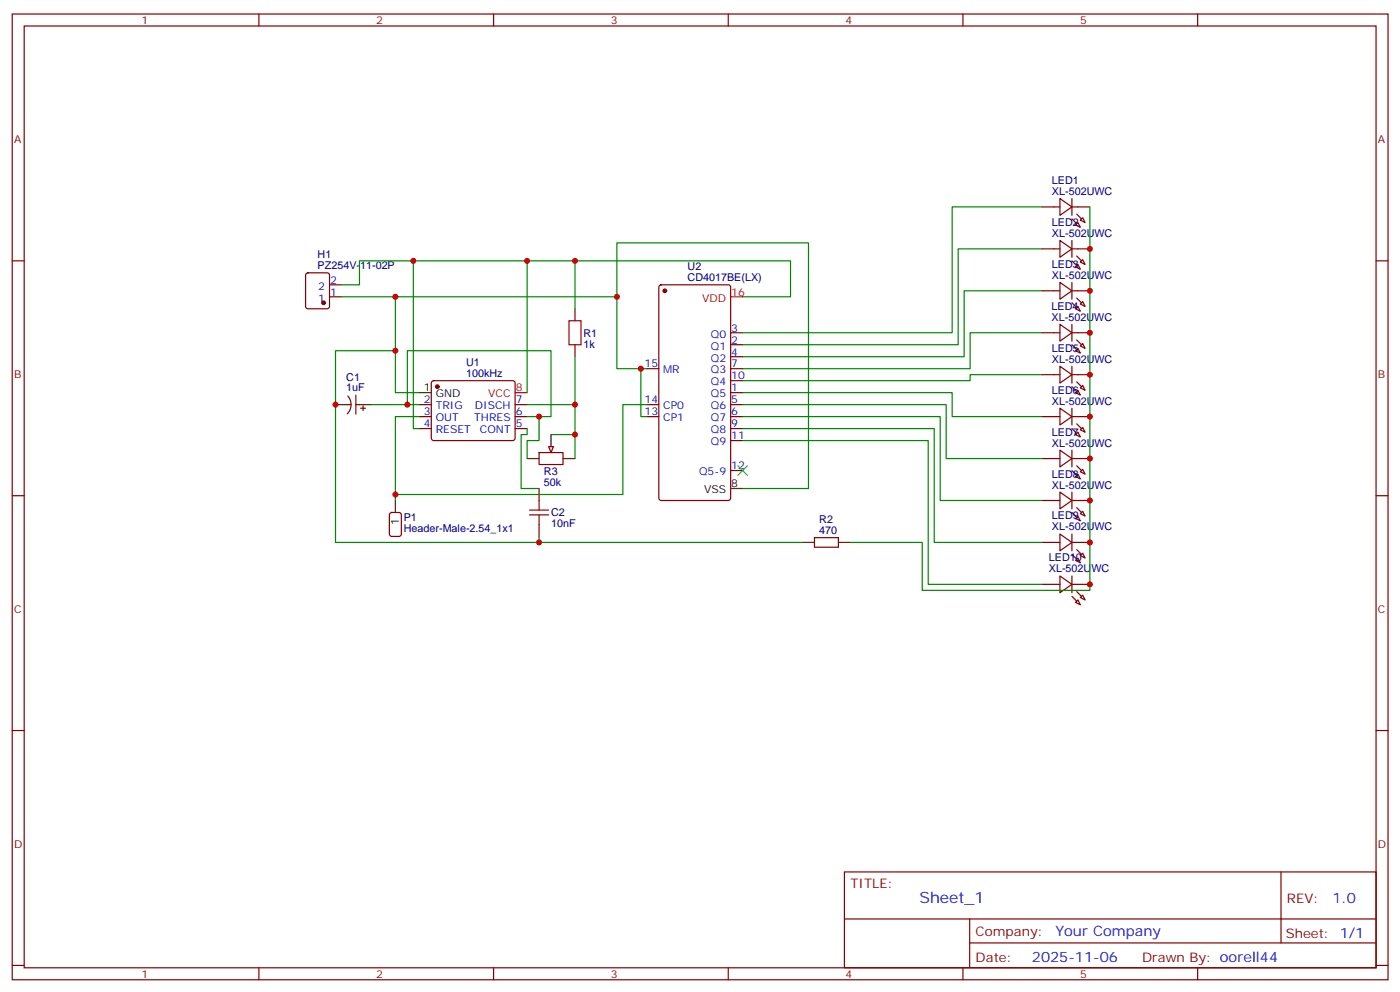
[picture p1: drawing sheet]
<svg xmlns="http://www.w3.org/2000/svg" width="412mm" height="292mm" viewBox="0 0 412 292" stroke-linecap="round" stroke-linejoin="round" font-family="sans-serif">
<g fill="none" stroke="#870000" stroke-width=".35">
<path d="M3.6 4.1h405.3v284.4h-405.3zM7.1 7.7h398.3v277.2h-398.3zM76.3 4.1v3.6M145.4 4.1v3.6M214.6 4.1v3.6M283.7 4.1v3.6M352.8 4.1v3.6M3.6 76.8h3.5M405.4 76.8h3.5M90.3 80.5l.4-.2h5.7l.6 .5 .1 9.4-.5 .7h-5.9l-.6-.5-.1-9.4zM97.1 87.4h3.5M97.1 83.9h3.5"/>
<path d="M169.4 90.9v3.5M194.3 84.1l.5-.2h19.8l.6 .4 .1 62.3-.5 .7-20 .1-.6-.5-.1-62.3zM215.3 98h3.5M102.4 119.1h1M102.5 116.6a3.8 3.8 0 0 1-.2 5.2M104.8 119.1h1.1M104.8 116.3v5.7M107 119.5v1.4M123.5 119.1h3.6M127.3 112.3l.5-.2h23.3l.5 .2 .2 .5-.1 16.5-.6 .4h-23.6l-.4-.7v-16.2zM151.8 119.1h3.5M169.4 101.5v3.5"/>
<path d="M190.6 119.1h3.5M190.6 108.5h3.5M215.3 119.1h3.5M215.3 108.5h3.5M215.3 115.6h3.5M215.3 112.1h3.5M215.3 105h3.5M215.3 101.5h3.5M106.3 120.2h1.4M123.5 122.7h3.6M123.5 126.2h3.6M151.8 122.7h3.5"/>
<path d="M151.8 126.2h3.5M158.8 133.2h7.1v3.6h-7.1zM190.6 122.7h3.5M215.3 122.7h3.5M215.3 126.2h3.5M215.3 129.7h3.5M215.3 138.5h3.5M3.6 145.9h3.5M115 151.1l.4-.2h2.1l.7 .4 .1 5.9-.5 .7h-2.4l-.6-.4-.1-5.9zM158.8 143.8v3.6M158.8 154.4v3.5M240 158.3h7v2.8h-7z"/>
<path d="M405.4 145.9h3.5M3.6 215.1h3.5M405.4 215.1h3.5M248.8 256.7h156.6v28.2h-156.6zM377.4 256.7v20.9M248.8 270.6h156.5M285.7 277.6h119.6M285.7 270.6v14.1M3.6 284.2h3.5M76.3 284.9v3.6M145.4 284.9v3.6M214.6 284.9v3.6"/>
<path d="M283.7 284.9v3.6M352.8 284.9v3.6M405.4 284.2h3.5"/>
</g>
<g fill="#870000" stroke="#870000" stroke-width=".35">
<circle cx="128.8" cy="113.8" r=".53"/>
<circle cx="195.9" cy="85.6" r=".53"/>
<circle cx="95.3" cy="89.1" r=".53"/>
</g>
<path d="M98.8 119.1h3.6M105.9 119.1h3.5M123.5 115.6h3.6M155.3 135h3.5M162.3 128v3.5M165.9 135h3.5M116.5 147.4v3.5M215.3 143.8h3.5M236.4 159.7h3.6M247 159.7h3.5" fill="none" stroke="#000" stroke-width=".35"/>
<path d="M215.3 87.4h3.5M151.8 115.6h3.5" fill="none" stroke="#f00" stroke-width=".35"/>
<path d="M167.6 94.4h3.6v7.1h-3.6zM156 151.6h5.6M156 150.2h5.6M158.8 147.4v2.8M158.8 151.6v2.8" fill="none" stroke="#a10000" stroke-width=".35"/>
<path d="M161.6 131.5h1.5l-.8 1.7z" fill="#f0f0f0" stroke="#870000" stroke-width=".35"/>
<g fill="none" stroke="#870000" stroke-width=".35">
<path d="M312.3 58.5l3.5 2.4-3.5 2.5zM315.8 58.5v4.9M307 60.9h5.3M307 73.3h5.3M312.3 70.8l3.5 2.5-3.5 2.4zM315.8 60.9h5.3M315.8 70.8v4.9M315.8 73.3h5.3M316.9 66.2l.7-.7 .7 1.4zM316.9 78.6l.7-.7 .7 1.4zM318.3 64.8l.7-.7 .7 1.4zM318.3 77.2l.7-.8 .7 1.5z"/>
<path d="M307 85.6h5.3M307 98h5.3M312.3 83.1l3.5 2.5-3.5 2.5zM312.3 95.5l3.5 2.5-3.5 2.4zM315.8 83.1v5M315.8 95.5v4.9M315.8 85.6h5.3M315.8 98h5.3M316.9 90.9l.7-.7 .7 1.4zM318.3 89.5l.7-.7 .7 1.4zM307 110.3h5.3M312.3 107.8l3.5 2.5-3.5 2.5z"/>
<path d="M315.8 107.8v5M315.8 110.3h5.3M316.9 103.3l.7-.7 .7 1.4zM316.9 115.6l.7-.7 .7 1.4zM318.3 101.8l.7-.7 .7 1.5zM318.3 114.2l.7-.7 .7 1.4zM307 122.7h5.3M307 135h5.3M312.3 120.2l3.5 2.5-3.5 2.4zM312.3 132.5l3.5 2.5-3.5 2.5zM315.8 120.2v4.9M315.8 132.5v5"/>
<path d="M315.8 122.7h5.3M315.8 135h5.3M316.9 128l.7-.8 .7 1.5zM318.3 126.5l.7-.7 .7 1.4zM318.3 138.9l.7-.7 .7 1.4zM307 147.4h5.3M307 159.7h5.3M312.3 144.9l3.5 2.5-3.5 2.4zM312.3 157.2l3.5 2.5-3.5 2.5zM315.8 144.9v4.9M315.8 157.2v5M315.8 147.4h5.3"/>
<path d="M315.8 159.7h5.3M316.9 140.3l.7-.7 .7 1.4zM316.9 152.6l.7-.7 .7 1.5zM318.3 151.2l.7-.7 .7 1.4zM307 172h5.3M312.3 169.6l3.5 2.4-3.5 2.5zM315.8 169.6v4.9M315.8 172h5.3M316.9 165l.7-.7 .7 1.4zM316.9 177.3l.7-.7 .7 1.4zM318.3 163.6l.7-.7 .7 1.4zM318.3 175.9l.7-.7 .7 1.4z"/>
</g>
<g fill="#870000" stroke="#870000" stroke-width=".35">
<path d="M317.2 63l1.4 1.5z"/>
<path d="M315.8 64.5l1.4 1.4z"/>
<path d="M317.2 75.4l1.4 1.4z"/>
<path d="M315.8 76.8l1.4 1.4z"/>
<path d="M317.2 87.7l1.4 1.4z"/>
<path d="M315.8 89.1l1.4 1.5z"/>
<path d="M317.2 100.1l1.4 1.4z"/>
<path d="M315.8 101.5l1.4 1.4z"/>
<path d="M317.2 112.4l1.4 1.4z"/>
<path d="M315.8 113.8l1.4 1.5z"/>
<path d="M317.2 124.8l1.4 1.4z"/>
<path d="M315.8 126.2l1.4 1.4z"/>
<path d="M317.2 137.1l1.4 1.4z"/>
<path d="M315.8 138.5l1.4 1.4z"/>
<path d="M317.2 149.5l1.4 1.4z"/>
<path d="M315.8 150.9l1.4 1.4z"/>
<path d="M317.2 161.8l1.4 1.4z"/>
<path d="M315.8 163.2l1.4 1.4z"/>
<path d="M317.2 174.2l1.4 1.4z"/>
<path d="M315.8 175.6l1.4 1.4z"/>
</g>
<g fill="none" stroke="#008700" stroke-width=".35">
<path d="M121.8 76.8v49.4h1.7M155.3 76.8v38.8M169.4 76.8v14.1M307 60.9h-26.5v37.1h-61.7M307 73.3h-24.7v28.2h-63.5M321.1 60.9v112.9h-49.4v-14.1h-21.2M100.6 83.9h5.3v-7.1h127v10.6h-14.1M100.6 87.4h81.2v-15.9h56.4v72.3h-19.4M116.5 87.4v28.2h7M181.8 87.4v21.1h8.8M307 85.6h-22.9v19.4h-65.3M307 98h-21.2v10.5h-67"/>
<path d="M109.4 119.1h14.1M116.5 103.3h-17.7v56.4h60v-1.8M120 119.1v-15.8h42.3v19.4h-7M169.4 105v14.1h-14.1M169.4 119.1v15.9M188.8 108.5v14.2h1.8M190.6 119.1h-7.1v26.5h-67M218.8 115.6h61.7v7.1h26.5M218.8 119.1h60v15.9h28.2M307 110.3h-21.2v1.8h-67M123.5 122.7h-7v24.7M155.3 126.2v1.8h-1.8v15.8h5.3"/>
<path d="M158.8 122.7v7h-3.5v5.3M162.3 128h7.1M218.8 122.7h58.2v24.7h30M218.8 126.2h56.4v33.5h31.8M218.8 129.7h54.7v42.3h33.5M158.8 159.7h77.6"/>
</g>
<path d="M217.4 137.1l2.8 2.8M220.2 137.1l-2.8 2.8" fill="none" stroke="#3c3" stroke-width=".35"/>
<g fill="#c00">
<circle cx="116.5" cy="87.4" r=".88"/>
<circle cx="116.5" cy="103.3" r=".88"/>
<circle cx="120" cy="119.1" r=".88"/>
<circle cx="121.8" cy="76.8" r=".88"/>
<circle cx="155.3" cy="76.8" r=".88"/>
<circle cx="169.4" cy="76.8" r=".88"/>
<circle cx="169.4" cy="119.1" r=".88"/>
<circle cx="169.4" cy="128" r=".88"/>
<circle cx="158.8" cy="122.7" r=".88"/>
<circle cx="98.8" cy="119.1" r=".88"/>
<circle cx="116.5" cy="145.6" r=".88"/>
<circle cx="181.8" cy="87.4" r=".88"/>
<circle cx="188.8" cy="108.5" r=".88"/>
<circle cx="158.8" cy="159.7" r=".88"/>
<circle cx="321.1" cy="73.3" r=".88"/>
<circle cx="321.1" cy="85.6" r=".88"/>
<circle cx="321.1" cy="98" r=".88"/>
<circle cx="321.1" cy="110.3" r=".88"/>
<circle cx="321.1" cy="122.7" r=".88"/>
<circle cx="321.1" cy="135" r=".88"/>
<circle cx="321.1" cy="147.4" r=".88"/>
<circle cx="321.1" cy="159.7" r=".88"/>
<circle cx="321.1" cy="172" r=".88"/>
</g>
<text font-size="4.6" fill="#00f" x="270.9" y="265.7">Sheet_1</text>
<g font-size="4.2" fill="#00f">
<text x="392.6" y="266">1.0</text>
<text x="311" y="275.5">Your Company</text>
<text x="304" y="283.3">2025-11-06</text>
</g>
<g font-size="3.9" fill="#800">
<text x="250.5" y="261.3">TITLE:</text>
<text x="379.2" y="266">REV:</text>
<text x="287.5" y="275.5">Company:</text>
<text x="378.8" y="276.1">Sheet: 1/1</text>
<text x="287.5" y="283.2">Date:</text>
<text x="336.5" y="283.3">Drawn By: oorell44</text>
</g>
<g font-size="3.2" fill="#800">
<text x="41.7" y="7.1">1</text>
<text x="110.8" y="7.1">2</text>
<text x="180" y="7.1">3</text>
<text x="249.1" y="7.1">4</text>
<text x="318.3" y="7.1">5</text>
<text x="4.1" y="42.2">A</text>
<text x="405.9" y="42.2">A</text>
<text x="4.1" y="111.4">B</text>
<text x="405.9" y="111.4">B</text>
<text x="4.1" y="180.5">C</text>
<text x="405.9" y="180.5">C</text>
<text x="4.1" y="249.7">D</text>
<text x="405.9" y="249.7">D</text>
<text x="41.7" y="287.9">1</text>
<text x="110.8" y="287.9">2</text>
<text x="180" y="287.9">3</text>
<text x="249.1" y="287.9">4</text>
<text x="318.3" y="287.9">5</text>
</g>
<g font-size="3.2" fill="#000080">
<text x="309.9" y="57.4">XL-502UWC</text>
<text x="309.9" y="54.2">LED1</text>
<text x="309.9" y="69.7">XL-502UWC</text>
<text x="309.9" y="66.5">LED2</text>
<text x="93.6" y="76">H1</text>
<text x="93.6" y="79.3">PZ254V-11-02P</text>
<text x="202.6" y="82.7">CD4017BE(LX)</text>
<text x="202.6" y="79.5">U2</text>
<text x="309.9" y="82.1">XL-502UWC</text>
<text x="309.9" y="78.9">LED3</text>
<text x="309.8" y="94.4">XL-502UWC</text>
<text x="309.8" y="91.2">LED4</text>
<text x="171.9" y="99.1">R1</text>
<text x="137.3" y="107.7">U1</text>
<text x="171.9" y="102.3">1k</text>
<text x="309.9" y="106.8">XL-502UWC</text>
<text x="309.9" y="103.6">LED5</text>
<text x="102" y="112">C1</text>
<text x="137.3" y="110.9">100kHz</text>
<text x="102" y="115.3">1uF</text>
<text x="309.9" y="119.1">XL-502UWC</text>
<text x="309.9" y="115.9">LED6</text>
<text x="309.9" y="131.5">XL-502UWC</text>
<text x="309.9" y="128.3">LED7</text>
<text x="160.2" y="143">50k</text>
<text x="160.2" y="139.8">R3</text>
<text x="309.9" y="143.8">XL-502UWC</text>
<text x="309.9" y="140.6">LED8</text>
<text x="119" y="153.4">P1</text>
<text x="162.3" y="155.2">10nF</text>
<text x="162.3" y="152">C2</text>
<text x="241.4" y="154">R2</text>
<text x="309.9" y="153">LED9</text>
<text x="119" y="156.7">Header-Male-2.54_1x1</text>
<text x="241.4" y="157.2">470</text>
<text x="309.9" y="156.2">XL-502UWC</text>
<text x="309" y="165.3">LED10</text>
<text x="309" y="168.5">XL-502UWC</text>
</g>
<g font-size="3.2" fill="#00f">
<text x="97.3" y="83.5">2</text>
<text x="93.8" y="88.8">1</text>
<text x="93.8" y="85.3">2</text>
<text x="97.3" y="87">1</text>
<text x="209.4" y="99.4">Q0</text>
<text x="215.4" y="101.1">2</text>
<text x="215.4" y="97.6">3</text>
<text x="209.4" y="106.4">Q2</text>
<text x="209.4" y="102.9">Q1</text>
<text x="215.4" y="104.7">4</text>
<text x="189.9" y="108.2">15</text>
<text x="195.4" y="110">MR</text>
<text x="209.4" y="113.5">Q4</text>
<text x="209.4" y="110">Q3</text>
<text x="215.4" y="111.7">10</text>
<text x="215.4" y="108.2">7</text>
<text x="124.9" y="118.8">2</text>
<text x="151.9" y="118.8">7</text>
<text x="189.9" y="118.8">14</text>
<text x="209.4" y="117">Q5</text>
<text x="215.4" y="118.8">5</text>
<text x="215.4" y="115.3">1</text>
<text x="124.9" y="122.3">3</text>
<text x="124.9" y="125.8">4</text>
<text x="128.4" y="120.5">TRIG</text>
<text x="128.4" y="124.1">OUT</text>
<text x="139.7" y="124.1">THRES</text>
<text x="139.9" y="120.5">DISCH</text>
<text x="151.9" y="125.8">5</text>
<text x="151.9" y="122.3">6</text>
<text x="189.9" y="122.3">13</text>
<text x="195.4" y="120.5">CP0</text>
<text x="195.4" y="124.1">CP1</text>
<text x="209.4" y="124.1">Q7</text>
<text x="209.4" y="120.5">Q6</text>
<text x="215.4" y="125.8">9</text>
<text x="215.4" y="122.3">6</text>
<text x="128.4" y="127.6">RESET</text>
<text x="141.4" y="127.6">CONT</text>
<text x="209.4" y="131.1">Q9</text>
<text x="209.4" y="127.6">Q8</text>
<text x="215.4" y="129.4">11</text>
<text x="206" y="139.9">Q5-9</text>
<text x="215.4" y="138.2">12</text>
</g>
<g font-size="3.2" fill="#f00">
<text x="206.9" y="88.8">VDD</text>
<text x="215.4" y="87">16</text>
<text x="143.9" y="117">VCC</text>
<text x="151.9" y="115.3">8</text>
</g>
<g font-size="3.2">
<text x="124.9" y="115.3">1</text>
<text x="128.4" y="117">GND</text>
<text x="215.4" y="143.5">8</text>
<text x="207.5" y="145.2">VSS</text>
<text x="117.5" y="154.7" transform="rotate(-90 117.5 154.7)">1</text>
</g>
</svg>
